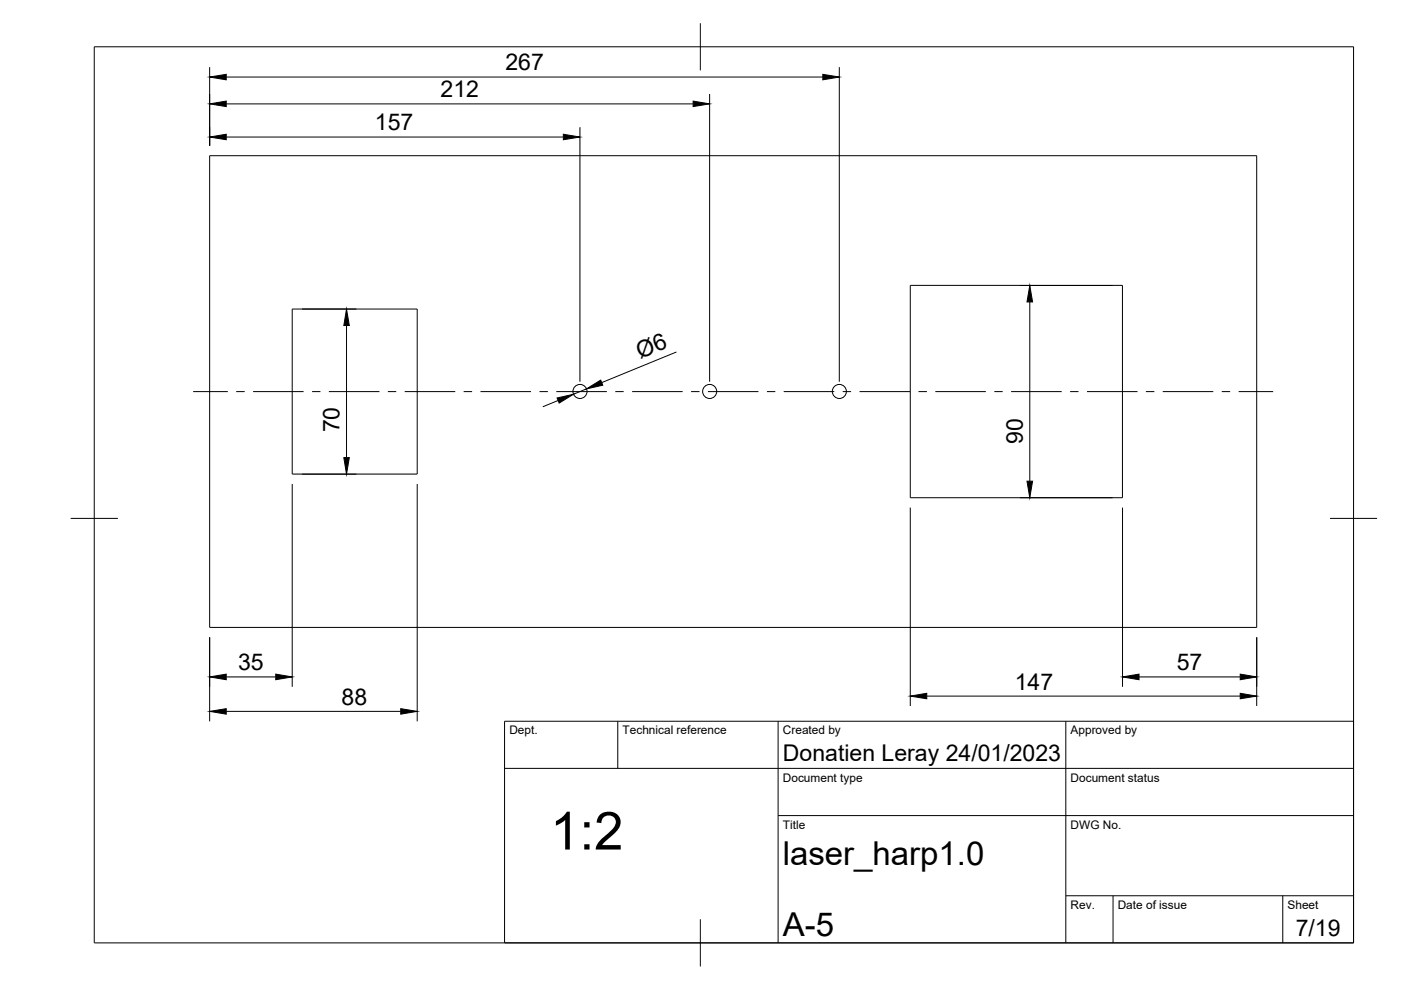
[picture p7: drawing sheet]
<svg xmlns="http://www.w3.org/2000/svg" width="297mm" height="210mm" viewBox="0 0 297 210" stroke-linecap="round" stroke-linejoin="round" font-family="sans-serif">
<!-- layer: Visible -->
<g fill="none" stroke="#000" stroke-width=".21">
<path d="M44.4 33h222v100h-222zM62 65.5h26.5v35h-26.5zM193 60.5h45v45h-45z"/>
<circle cx="123" cy="83" r="1.49"/>
<circle cx="150.5" cy="83" r="1.49"/>
<circle cx="178" cy="83" r="1.49"/>
</g>
<!-- layer: TITLEBLOCK -->
<path d="M107 152.9h180v47h-180zM131 152.9v10M165 152.9v47M226 152.9v47M107 162.9h180M165 172.9h122M226 189.9h61M236 189.9v10M272 189.9v10" fill="none" stroke="#000" stroke-width=".21"/>
<!-- layer: BORDER -->
<path d="M20 9.9h267v190h-267zM148.5 4.9v10M15 109.9h10M282 109.9h10M148.5 194.9v10" fill="none" stroke="#000" stroke-width=".21"/>
<!-- layer: FD_Dimensions -->
<g fill="none" stroke="#000" stroke-width=".21">
<path d="M44.4 14.2v16.7M48 16.3h126.5M150.5 19.9v61M177.9 14.2v66.7M48 29.1h71.4M48 22h99M123 27v53.9M64.1 65.5h11.5M73.5 69v28M143.4 74.6l-15.8 6.5M216.2 60.5h19.7M218.3 64v38"/>
<path d="M118.3 84.9l-3.2 1.3M124.3 82.5l-2.7 1.1M62 102.6v43M64.1 100.5h11.5M88.5 102.6v50.3M193 107.6v42.1M216.2 105.5h19.7M238 107.6v38M44.4 135.1v17.8M266.4 135.1v14.6M48 143.5h10.5M48 150.8h37"/>
<path d="M196.5 147.6h66.5M241.5 143.5h21.5"/>
</g>
<g fill="#000" stroke="#000" stroke-width=".21">
<path d="M44.4 16.3l3.6-.5v1.1zM174.5 15.8l3.4 .5-3.4 .6zM44.4 29.1l3.6-.6v1.1zM44.4 22l3.6-.6v1.2zM119.4 28.5l3.6 .6-3.6 .5zM147 21.4l3.5 .6-3.5 .6zM73.5 65.5l.6 3.5h-1.2zM218.3 60.5l.6 3.5h-1.2zM72.9 97h1.2l-.6 3.5zM118.1 84.4l3.5-.8-3 1.9zM124.3 82.5l3.1-1.9 .4 1.1zM217.7 102h1.2l-.6 3.5z"/>
<path d="M44.4 143.5l3.6-.6v1.2zM44.4 150.8l3.6-.5v1.1zM58.5 142.9l3.5 .6-3.5 .6zM85 150.3l3.5 .5-3.5 .6zM193 147.6l3.5-.6v1.2zM238 143.5l3.5-.6v1.2zM263 142.9l3.4 .6-3.4 .6zM263 147l3.4 .6-3.4 .6z"/>
</g>
<!-- layer: Smart Centers -->
<g fill="none" stroke="#000" stroke-width=".21">
<path d="M41 83h7.3M50.1 83h1.8M53.7 83h10.7M66.2 83h1.7M69.7 83h10.8M82.2 83h1.8M85.8 83h10.7M98.3 83h1.8M101.9 83h10.7M114.4 83h1.8M117.9 83h10.8M130.5 83h1.7"/>
<path d="M134 83h10.7M146.5 83h1.8M150.1 83h10.7M162.6 83h1.8M166.2 83h10.7M178.7 83h1.7M182.2 83h10.8M194.7 83h1.8M198.3 83h10.7M210.8 83h1.8M214.4 83h10.7M226.9 83h1.8"/>
<path d="M230.5 83h10.7M243 83h1.8M246.5 83h10.7M259 83h1.8M262.6 83h7.3"/>
</g>
<text font-size="11.2" x="116.6" y="180.1">1:2</text>
<g font-size="7">
<text x="166" y="183.4">laser_harp1.0</text>
<text x="166" y="198.4">A-5</text>
</g>
<g font-size="4.9">
<text x="107.2" y="14.9">267</text>
<text x="93.4" y="20.6">212</text>
<text x="79.5" y="27.6">157</text>
<text x="135.7" y="76.1" transform="rotate(-22 135.7 76.1)">Ø6</text>
<text x="72" y="91.7" transform="rotate(-90 72 91.7)">70</text>
<text x="216.9" y="94.1" transform="rotate(-90 216.9 94.1)">90</text>
<text x="50.5" y="142.1">35</text>
<text x="249.5" y="142.1">57</text>
<text x="72.4" y="149.4">88</text>
<text x="215.1" y="146.2">147</text>
<text x="166" y="161.4">Donatien Leray 24/01/2023</text>
<text x="274.7" y="198.6">7/19</text>
</g>
<g font-size="2.5">
<text x="108" y="155.7">Dept.</text>
<text x="132" y="155.7">Technical reference</text>
<text x="166" y="155.7">Created by</text>
<text x="227" y="155.7">Approved by</text>
<text x="166" y="165.7">Document type</text>
<text x="227" y="165.7">Document status</text>
<text x="166" y="175.7">Title</text>
<text x="227" y="175.7">DWG No.</text>
<text x="227" y="192.7">Rev.</text>
<text x="237" y="192.7">Date of issue</text>
<text x="273" y="192.7">Sheet</text>
</g>
</svg>
